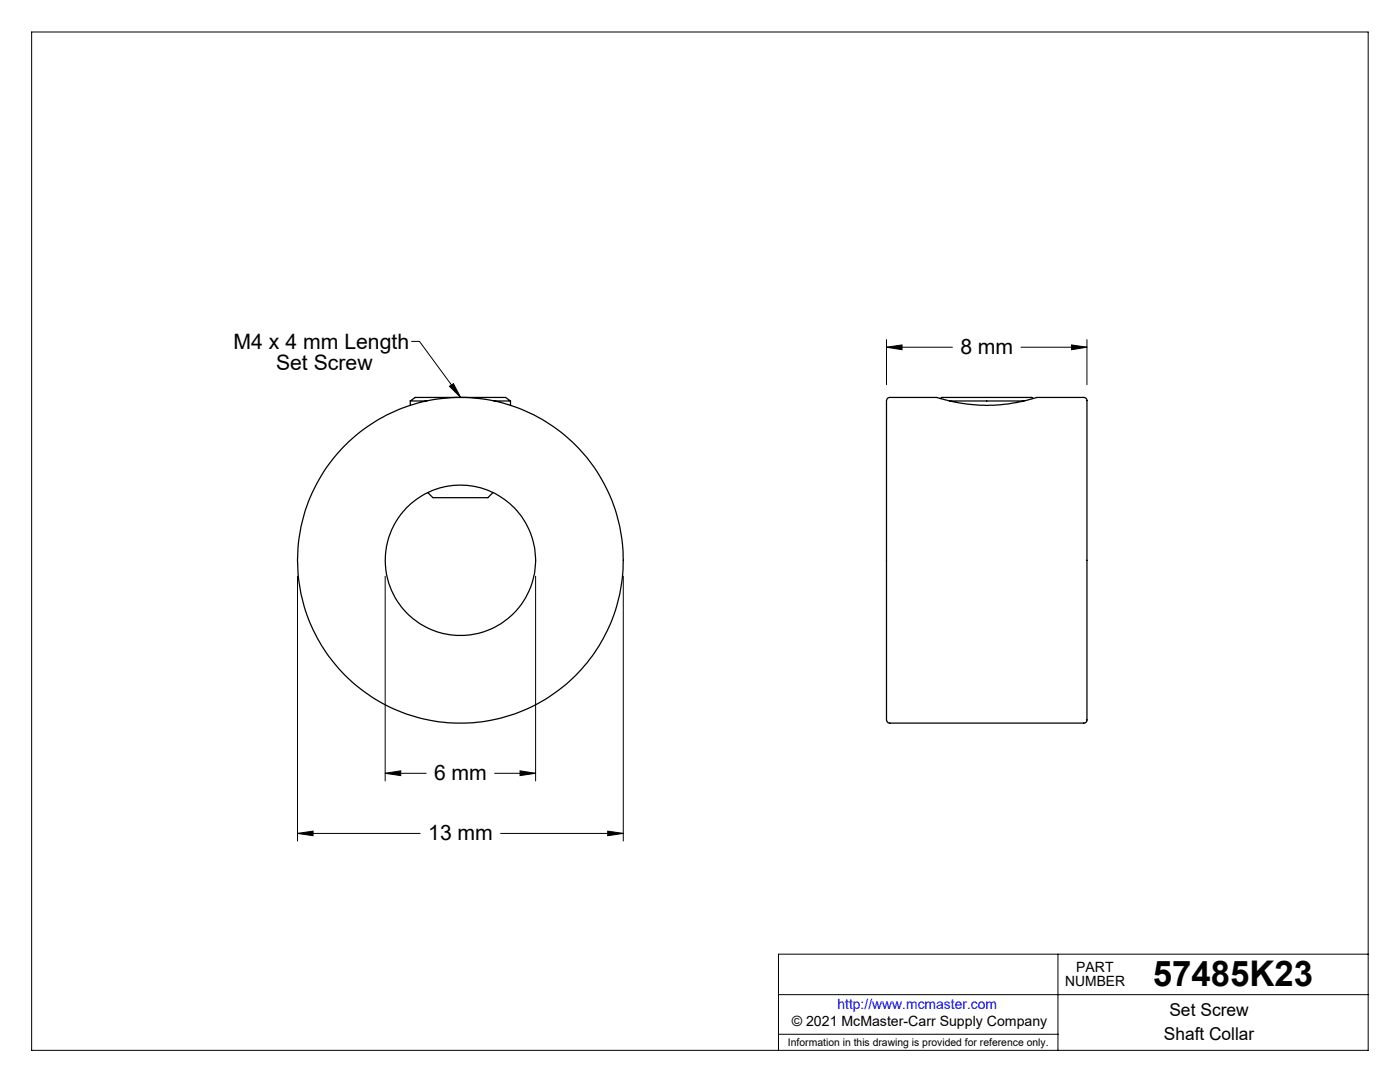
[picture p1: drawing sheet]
<svg xmlns="http://www.w3.org/2000/svg" width="279mm" height="216mm" viewBox="0 0 279 216" stroke-linecap="round" stroke-linejoin="round" font-family="sans-serif">
<g fill="none" stroke="#000" stroke-width=".2">
<path d="M6.3 6.4h266.7v203.2h-266.7zM82.1 68.1h1.6l8.2 11.2M89.7 77.1l.8-.5 1.4 2.7zM176.9 69.3l3.1-.5v1zM176.9 67.8v9M176.9 69.3h13.2M203.8 69.3h13.1M213.9 68.8l3 .5-3 .5zM216.9 67.8v9M59.4 115v52.8M76.9 115v40.8M106.9 115v40.8"/>
<path d="M124.4 115v52.8M76.9 154.3l3.1-.5v1zM76.9 154.3h8.2M98.7 154.3h8.2M103.8 153.8l3.1 .5-3.1 .5zM59.4 166.3l3.1-.5v1zM59.4 166.3h24.5M99.9 166.3h24.5M121.3 165.8l3.1 .5-3.1 .5zM155.4 198.5h117.6M211.1 190.4v19.2M273 190.4h-117.6v19.2"/>
<path d="M155.4 206.4h55.7"/>
</g>
<g fill="none" stroke="#000" stroke-width=".25">
<path d="M177.1 79.5l.4-.2h9.5l3.3 .9 3.3 .5a33.5 33.5 0 0 0 13.3-1.4h9.4a.82 .82 0 0 1 .6 1.2v63a.62 .62 0 0 1-.6 .8h-38.9l-.3-.2a1.87 1.87 0 0 1-.2-1.5v-62.7zM187.6 79.5l.3-.2h18l.3 .2M81.9 80h3.3M81.9 80l1-.7h18l1 .7M81.9 80v.9M85.4 98.3l1 1h11l1-1M98.6 80h3.3M101.9 80v.9M189.5 80h14.9"/>
<circle cx="91.9" cy="111.8" r="32.5"/>
<circle cx="91.9" cy="111.8" r="15"/>
</g>
<path d="M176.9 69.3l3.1-.5v1zM213.9 68.8l3 .5-3 .5zM59.4 166.3l3.1-.5v1zM121.3 165.8l3.1 .5-3.1 .5zM76.9 154.3l3.1-.5v1zM103.8 153.8l3.1 .5-3.1 .5zM89.7 77.1l.8-.5 1.4 2.7z" fill="#000"/>
<text font-size="7.1" x="230.1" y="196.8">57485K23</text>
<g font-size="4.2">
<text x="46.6" y="69.7">M4 x 4 mm Length</text>
<text x="191.7" y="70.7">8 mm</text>
<text x="55.1" y="73.9">Set Screw</text>
<text x="86.6" y="155.7">6 mm</text>
<text x="85.5" y="167.7">13 mm</text>
</g>
<g font-size="3.5">
<text x="233.4" y="202.8">Set Screw</text>
<text x="232.3" y="207.5">Shaft Collar</text>
</g>
<g font-size="2.8">
<text x="212.6" y="196.8">NUMBER</text>
<text x="214.8" y="194">PART</text>
<text x="158" y="204.8">© 2021 McMaster-Carr Supply Company</text>
</g>
<text font-size="2.8" fill="#00f" x="167.1" y="201.4">http://www.mcmaster.com</text>
<text font-size="2.1" x="157.3" y="208.6">Information in this drawing is provided for reference only.</text>
</svg>
